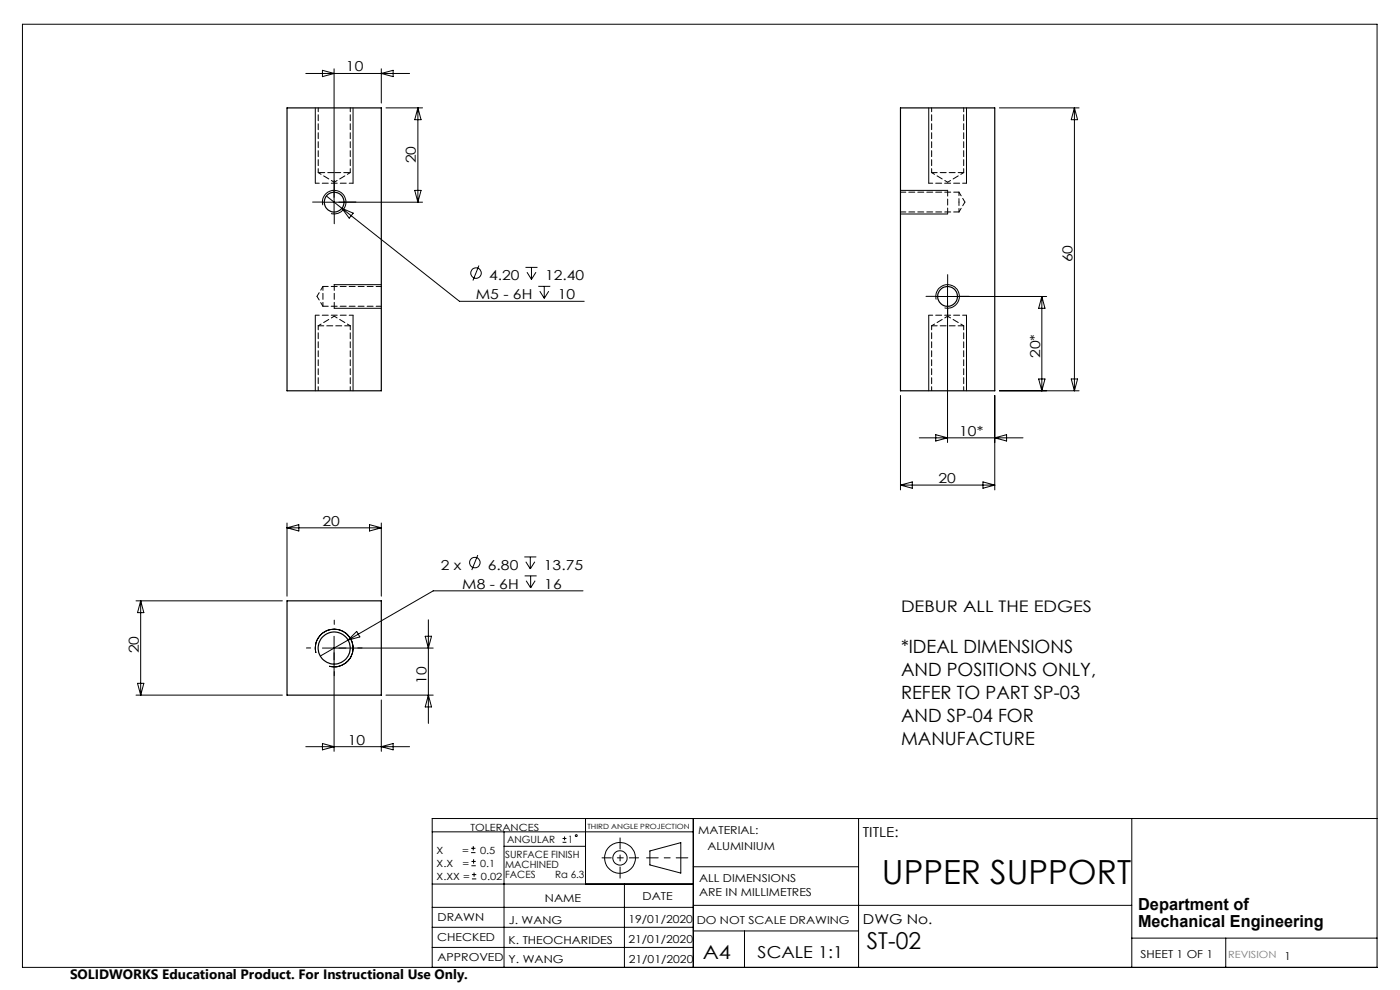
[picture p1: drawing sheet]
<svg xmlns="http://www.w3.org/2000/svg" width="297mm" height="210mm" viewBox="0 0 297 210" stroke-linecap="round" stroke-linejoin="round" font-family="sans-serif">
<g fill="none" stroke="#000" stroke-width=".21">
<path d="M4.8 5.1h287.3v200.1h-287.3zM64.9 15.6h22M68.4 14.9l2.5 .7-2.5 .7zM70.9 14.6v30.8M80.9 14.6v7.3M80.9 15.6l2.5-.7v1.4zM66.9 22.9v16M74.9 22.9v16M81.9 22.9h7.7M88.7 22.9v20M88.7 22.9l.6 2.5h-1.3zM197 22.9v16"/>
<path d="M205 22.9v16M212 22.9h16.9M227.9 22.9l.7 2.5h-1.3zM227.9 22.9v60M68.4 42.9h21.2M68.5 43.5a2.5 2.5 0 0 1 2.2-3.1 2.5 2.5 0 0 1 2.7 2.7 2.5 2.5 0 0 1-3.2 2.2M69.3 41.6l3.2 2.6M72.5 44.2l25 19.7h26.4M72.5 44.2l2.4 1-.8 1.1zM88 40.4h1.3l-.6 2.5zM101.6 56.3l-1.3 3.2M111.5 56.7h2.5"/>
<path d="M111.8 57.7l.9 1.6M112.7 56.7v2.6M113.7 57.7l-1 1.6M191 40.4h10M191 45.4h10M66.9 66.9v16M70.9 65.4h10M70.9 60.4h10M74.9 66.9v16M114.2 60.7h2.5M114.5 61.8l1 1.5M115.5 60.7v2.6"/>
<path d="M116.4 61.8l-.9 1.5M197 66.9v16M198.6 63.5a2.49 2.49 0 0 1 2.2-3.1 2.49 2.49 0 0 1 2.7 2.7 2.49 2.49 0 0 1-3.1 2.2M201 60.4v33.5M205 66.9v16M221 62.9v20M221 62.9l.7 2.5h-1.4zM222 62.9h-23.5M191 83.9v20M195 92.9h22M198.5 92.2l2.5 .7-2.5 .6zM211 83.9v20"/>
<path d="M211 92.9l2.5-.7v1.3zM212 82.9h16.9M220.3 80.4h1.4l-.7 2.5zM227.3 80.4h1.3l-.7 2.5zM60.9 110.9v15.6M60.9 112h20M60.9 112l2.5-.7v1.3zM78.4 111.3l2.5 .7-2.5 .6zM80.9 110.9v15.6M101.4 117.7l-1.3 3.2M111.2 118.1h2.6M111.5 119.2l1 1.5"/>
<path d="M112.5 118.1v2.6M113.5 119.2l-1 1.5M191 102.9h20M191 102.9l2.5-.7v1.4zM208.5 102.2l2.5 .7-2.5 .7zM28.9 127.5h31M29.8 127.5v20M29.8 127.5l.7 2.5h-1.3zM67 138.5a4 4 0 0 1 3.5-5 4 4 0 0 1 4.4 4.3 4 4 0 0 1-5.1 3.5M70.9 135v24.4M73.8 135.8l-5.9 3.4M75.7 133.9l.6 1.2-2.5 .7z"/>
<path d="M90.2 135h1.3l-.6 2.5zM90.9 131.5v21.9M91.9 137.5h-23.5M111.3 122.2h2.5M111.6 123.2l1 1.5M112.6 122.2v2.5M113.5 123.2l-.9 1.5M123.7 125.3h-31.8l-18.1 10.5M28.9 147.5h31M29.2 144.9h1.3l-.7 2.6zM64.9 158.4h22M68.4 157.7l2.5 .7-2.5 .7z"/>
<path d="M80.9 148.5v10.9M80.9 158.4l2.5-.7v1.4zM81.9 147.5h10M90.9 147.5l.6 2.5h-1.3zM91.7 176.5h55.4M99.9 179.9h1M100.4 179.5v.9M106.9 176.5v28.7M106.9 179.5h17.3M119.3 178.7h.9M119.3 177.9h.9M119.8 177.4v.9"/>
<path d="M124.2 173.6v13.9M147.1 173.6v31.6M182.1 173.6v31.6M240.1 173.6v31.6M292.1 173.6h-200.4v31.6M91.7 196.7h55.4M91.7 192.5h55.4M91.7 187.5h55.4M99.9 180.9h1M100 183.6h.9M100 182.7h.9M100.1 186.4h.9"/>
<path d="M100.1 185.5h.9M100.5 182.3v.9M100.6 185.1v.9M132.5 187.5v17.7M137.9 180.5l6.5-1.8v6.5l-6.5-1.7zM147.1 183.9h35M147.1 197.5h35M147.1 192h93M157.9 197.5v7.7M240.1 199h52M260 199v6.2M91.7 201h55.4"/>
<circle cx="101" cy="57.9" r="1.12"/>
<circle cx="100.7" cy="119.3" r="1.12"/>
<circle cx="122.2" cy="177.3" r=".2"/>
<circle cx="131.5" cy="182" r="1.52"/>
<circle cx="131.5" cy="182" r="3.3"/>
</g>
<path d="M145.9 182h-8.7" fill="none" stroke="#000" stroke-width=".21" stroke-dasharray="15.2 1.3 1.3 1.3" stroke-dashoffset="12.8"/>
<path d="M131.5 177.7v8.6" fill="none" stroke="#000" stroke-width=".21" stroke-dasharray="15.2 1.3 1.3 1.3" stroke-dashoffset="12.9"/>
<path d="M127.7 182h7.8" fill="none" stroke="#000" stroke-width=".21" stroke-dasharray="15.2 1.3 1.3 1.3" stroke-dashoffset="13.3"/>
<path d="M68.4 42.9h-2.1M70.9 40.4v-2.1M70.9 45.4v2.1M73.4 42.9h2.1M198.5 62.9h-2.1M201 60.4v-2.1M201 65.4v2.1M203.5 62.9h2.1M65.9 137.4h-.9M70.9 132.4v-.9M75.9 137.4h.9M70.9 142.4v.9" fill="none" stroke="#000" stroke-width=".21" stroke-dasharray="15.2 1.3 1.3 1.3"/>
<g fill="none" stroke="#000" stroke-width=".21" stroke-dasharray="1.3 .6" stroke-dashoffset=".4">
<path d="M66.9 38.9h8M67.5 22.9v13.7M74.3 36.6v-13.7M197 38.9h8M197.6 22.9v13.7M204.4 36.6v-13.7M203.4 45l1.3-2.1M204.7 42.9l-1.3-2.1M67.2 62.9l1.3 2.1M67.5 69.1v13.8M68.5 60.8v4.2M68.5 60.8l-1.3 2.1"/>
<path d="M74.9 66.9h-8M197.6 69.1v13.8M205 66.9h-8M74.3 82.9v-13.8M204.4 82.9v-13.8"/>
</g>
<path d="M201 45.4v-5M70.9 60.4v5" fill="none" stroke="#000" stroke-width=".21" stroke-dasharray="1.3 .6"/>
<g fill="none" stroke="#000" stroke-width=".25">
<path d="M60.9 22.9h20v60h-20zM191 22.9h20v60h-20zM60.9 127.5h20v20h-20z"/>
<circle cx="70.9" cy="42.9" r="2.1"/>
<circle cx="201" cy="62.9" r="2.11"/>
<circle cx="70.9" cy="137.5" r="3.4"/>
</g>
<path d="M67.5 36.6h3.4M70.9 36.6h3.4" fill="none" stroke="#000" stroke-width=".21" stroke-dasharray="1.3 .6" stroke-dashoffset="-.1"/>
<path d="M197.6 36.6h6.8M191 45h12.4M203.4 40.8h-12.4M68.5 65h12.4M74.3 69.1h-6.8M80.9 60.8h-12.4M204.4 69.1h-6.8" fill="none" stroke="#000" stroke-width=".21" stroke-dasharray="1.3 .6" stroke-dashoffset=".1"/>
<path d="M67.5 36.6l3.4 2.1M70.9 38.7l3.4-2.1M197.6 36.6l3.4 2.1M201 38.7l3.4-2.1M70.9 67.1l-3.4 2M74.3 69.1l-3.4-2M201 67.1l-3.4 2M204.4 69.1l-3.4-2" fill="none" stroke="#000" stroke-width=".21" stroke-dasharray="1.3 .6" stroke-dashoffset=".6"/>
<path d="M203.4 42.9v-2.1M203.4 45v-2.1" fill="none" stroke="#000" stroke-width=".21" stroke-dasharray="1.3 .6" stroke-dashoffset=".5"/>
<text font-size="7.1" x="187.1" y="187.4">UPPER SUPPORT</text>
<text font-size="4.9" x="183.9" y="201.4">ST-02</text>
<text font-size="4.1" x="149.1" y="203.3">A4</text>
<g font-size="3.9">
<text x="191.1" y="138.6">*IDEAL DIMENSIONS</text>
<text x="191.1" y="143.4">AND POSITIONS ONLY,</text>
<text x="191.1" y="148.3">REFER TO PART SP-03</text>
<text x="191.1" y="153.2">AND SP-04 FOR</text>
<text x="191.1" y="158.1">MANUFACTURE</text>
</g>
<g font-size="3.5">
<text x="241.4" y="193.1">Department of</text>
<text x="241.4" y="196.6">Mechanical Engineering</text>
<text x="160.7" y="203.2">SCALE 1:1</text>
</g>
<text font-size="3.4" x="191.1" y="129.8">DEBUR ALL THE EDGES</text>
<g font-size="2.9">
<text x="73.4" y="15.2">10</text>
<text x="88.2" y="34.7" transform="rotate(-90 88.2 34.7)">20</text>
<text x="103.8" y="59.4">4.20</text>
<text x="115.6" y="59.4">12.40</text>
<text x="227.5" y="55.7" transform="rotate(-90 227.5 55.7)">60</text>
<text x="101" y="63.5">M5 - 6H</text>
<text x="118.4" y="63.5">10</text>
<text x="220.6" y="75.9" transform="rotate(-90 220.6 75.9)">20*</text>
<text x="203.5" y="92.5">10*</text>
<text x="199.1" y="102.5">20</text>
<text x="68.4" y="111.5">20</text>
<text x="93.5" y="120.9">2 x</text>
<text x="98.1" y="124.9">M8 - 6H</text>
<text x="103.5" y="120.9">6.80</text>
<text x="115.4" y="120.9">13.75</text>
<text x="115.5" y="124.9">16</text>
<text x="29.5" y="138.6" transform="rotate(-90 29.5 138.6)">20</text>
<text x="90.5" y="145" transform="rotate(-90 90.5 145)">10</text>
<text x="73.8" y="157.9">10</text>
<text x="183" y="177.5">TITLE:</text>
<text x="183.1" y="196">DWG No.</text>
<text x="14.9" y="207.6">SOLIDWORKS Educational Product. For Instructional Use Only.</text>
</g>
<g font-size="2.3">
<text x="148.1" y="177">MATERIAL:</text>
<text x="150.1" y="180.4">ALUMINIUM</text>
<text x="115.6" y="191.3">NAME</text>
<text x="136.3" y="191">DATE</text>
<text x="148.3" y="187.1">ALL DIMENSIONS</text>
<text x="148.3" y="190.1">ARE IN MILLIMETRES</text>
<text x="92.8" y="195.5">DRAWN</text>
<text x="107.9" y="196">J. WANG</text>
<text x="133.3" y="195.8">19/01/2020</text>
<text x="147.8" y="195.9">DO NOT SCALE DRAWING</text>
<text x="92.8" y="199.5">CHECKED</text>
<text x="92.8" y="203.9">APPROVED</text>
<text x="107.9" y="200.2">K. THEOCHARIDES</text>
<text x="133.3" y="200.1">21/01/2020</text>
<text x="242" y="203.2">SHEET 1 OF 1</text>
<text x="272.5" y="203.7">1</text>
<text x="107.9" y="204.3">Y. WANG</text>
<text x="133.4" y="204.3">21/01/2020</text>
</g>
<g font-size="2.1">
<text x="99.8" y="176.2">TOLERANCES</text>
<text x="107.6" y="178.8">ANGULAR</text>
<text x="120.5" y="178.8">1</text>
<text x="92.6" y="181.1">X</text>
<text x="92.6" y="183.9">X.X</text>
<text x="98" y="181.1">=</text>
<text x="98.1" y="183.9">=</text>
<text x="101.8" y="181.1">0.5</text>
<text x="101.9" y="183.9">0.1</text>
<text x="107.2" y="182">SURFACE FINISH</text>
<text x="107.2" y="184.1">MACHINED</text>
<text x="92.6" y="186.7">X.XX =</text>
<text x="102" y="186.7">0.02</text>
<text x="107.2" y="186.2">FACES</text>
<text x="117.8" y="186.2">Ra 6.3</text>
</g>
<text font-size="2.1" fill="#808080" x="260.6" y="203.2">REVISION</text>
<text font-size="1.5" x="124.6" y="175.8">THIRD ANGLE PROJECTION</text>
</svg>
